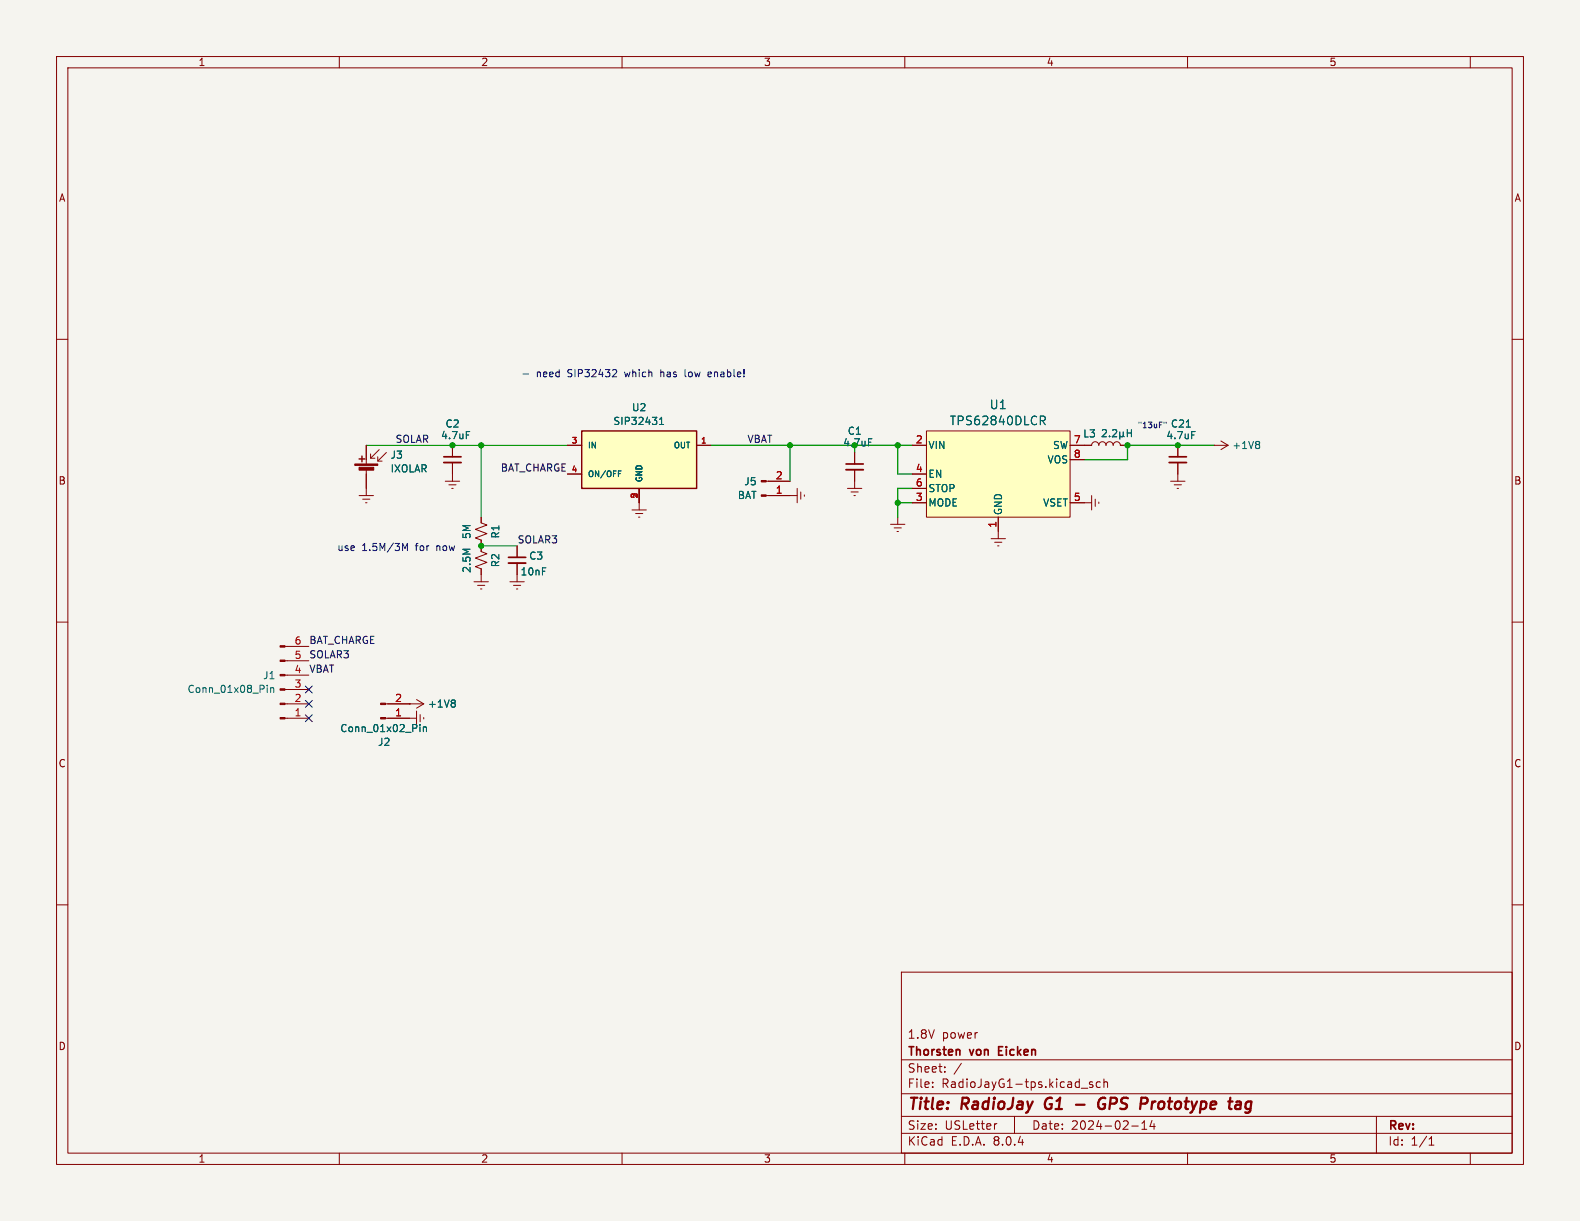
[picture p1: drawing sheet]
<svg xmlns="http://www.w3.org/2000/svg" width="279mm" height="216mm" viewBox="0 0 279 216" stroke-linecap="round" stroke-linejoin="round" font-family="sans-serif">
<path d="M0 0h279.4v215.9h-279.4z" fill="#f5f4ef" stroke="#f5f4ef" stroke-width=".18"/>
<g fill="none" stroke="#840000" stroke-width=".18">
<path d="M10 10h259.4v195.9h-259.4zM12 12h255.4v191.9h-255.4zM60 10v2M110 10v2M160 10v2M210 10v2M260 10v2M10 60h2M267.4 60h2M80 78.7v2.1M78.7 85.1h2.6M79.4 85.7h1.2"/>
<path d="M79.9 86.4h.2M80 81.8v3.3M91.4 96.5v2.1M91.4 99.6v2M139.7 87.6h1.3M141 86.4v2.5M141.6 87v1.3M142.2 87.5v.3M10 110h2M50.4 114.3h4.2M50.4 116.8h4.2M50.4 119.4h4.2"/>
<path d="M267.4 110h2M50.4 121.9h4.2M50.4 124.5h4.2M50.4 127h4.2M10 160h2M267.4 160h2M159.4 171.9h108v32h-108zM159.4 197.4h108M159.4 193.4h108M159.4 187.4h108M164.9 192.1v.2M164.9 191.4v.1"/>
<path d="M167.1 189.4v.2M167.1 188.7v.1M170 188l-1.3 1.9M176.3 198.7l-.3 .1M179.4 197.4v3M191.2 192.4h1.2M193.2 191.4l-.3-.1-.3 .2 .1 .2 .5 .2v.3h-.6M194.6 191.4l-.5-.1-.2 .3v.4l.1 .2h.6M195.2 191.4l.2-.1 .4 .1 .1 .9M195.2 190.8v1.5M200.1 199.1h1.2M201.9 199.7h.9"/>
<path d="M201.9 198.6l.5-.4v1.5M203.7 198.1l-.3 1.1h.9M204.1 198.7v1M243.4 197.4v6.5M60 203.9v2M110 203.9v2M159.4 200.4h108M160 203.9v2M210 203.9v2M252.7 202.5h.9M252.7 201.4l.4-.4v1.5M260 203.9v2"/>
</g>
<path d="M185.1 194.4a1.27 1.27 0 0 0-.1 1.6M190.3 195.3h1.5M195.5 194.2a1.02 1.02 0 0 0-1.3 .6 1.02 1.02 0 0 0 .5 1.3l.6-.2 .1-.7h-.4M203.8 194.8l-.2 1.3M204.2 194.8l-.5 .4M218.8 194.8l.6 .1-.1 1.2M219.3 196l-.6 .1M219.4 195.2l-.7 .1M220.2 196.7l.2 .1 .5-.1M220.7 194.8l-.4 .4-.1 .5 .2 .3 .5 .1" fill="none" stroke="#840000" stroke-width=".4"/>
<path d="M78.5 80.8h3M89.9 98.6h3.1M176.6 185.8h.5M177.3 185.1h-.7v1.5h.7" fill="none" stroke="#840000" stroke-width=".3"/>
<path d="M78.5 81.8h3M89.9 99.6h3.1" fill="none" stroke="#840000" stroke-width=".33"/>
<g fill="#840000" stroke="#840000" stroke-width=".18">
<path d="M49.5 114.2h.9v.2h-.9z"/>
<path d="M49.5 116.7h.9v.3h-.9z"/>
<path d="M49.5 119.3h.9v.2h-.9z"/>
<path d="M49.5 121.8h.9v.2h-.9z"/>
<path d="M49.5 124.3h.9v.3h-.9z"/>
<path d="M49.5 126.9h.9v.2h-.9z"/>
</g>
<path d="M82.5 76.3h.6M47.3 121.2v.1M47.3 121.6v.8M47.9 121.6v.8M47.9 121.7l.1-.1 .3 .1 .1 .7" fill="none" stroke="#006464" stroke-width=".18"/>
<path d="M102.9 76.2h20.3v10.2h-20.3z" fill="#ffffc2"/>
<path d="M102.9 76.2h20.3v10.2h-20.3zM63.5 81.2h1M64 80.6v1.1" fill="none" stroke="#840000" stroke-width=".25"/>
<g fill="none" stroke="#840000" stroke-width=".18">
<path d="M64.8 78.7v3.3M67.1 79.5l-1.6 1.5M100.3 78.7h2.6M123.2 78.7h2.5M191.8 78.7h1.2a.64 .64 0 0 1 .7-.6 .64 .64 0 0 1 .6 .6 .64 .64 0 0 1 .6-.6 .64 .64 0 0 1 .7 .6 .64 .64 0 0 1 .6-.6 .64 .64 0 0 1 .6 .6 .64 .64 0 0 1 .7-.6 .64 .64 0 0 1 .6 .6h1.3M208.3 78.7v2.1M214.6 78.7h.1M214.6 78.7h2.6M215.9 78l1.3 .7M217.2 78.7l-1.3 .8M63.5 87.6h2.5M64.1 88.3h1.3"/>
<path d="M64.6 88.9h.3M64.8 83.1v4.5M65.5 80.3v.7h.8M66.8 80.8v.7h.8M68.3 80l-1.5 1.5M85.1 91.4v1.1l1 .3-2 .8 2 .8-2 .7 1 .4v2l1 .4-2 .8 2 .7-2 .8 1 .4v2.3M100.3 83.8h2.6M111.8 90.2h2.5M112.4 90.8h1.3M112.9 91.4h.3M113 86.4v3.8M135.5 85.1h4.2"/>
<path d="M135.5 87.6h4.2M149.9 86.4h2.5M150.5 87h1.3M151 87.6h.3M151.1 80v2M151.1 83.1v3.3M157.5 92.7h2.5M158.1 93.3h1.3M158.6 94h.3M158.7 91.4v1.3M175.3 95.3h2.5M175.9 95.9h1.3"/>
<path d="M176.4 96.5h.3M176.5 94v1.3M191.8 88.9h1.2M193 87.6v2.6M193.7 88.3v1.2M194.3 88.8v.2M207 85.1h2.5M207.6 85.7h1.3M208.2 86.4h.2M208.3 81.8v3.3M83.8 102.9h2.6M84.5 103.5h1.2"/>
<path d="M85 104.1h.2M90.2 102.9h2.5M90.8 103.5h1.3M91.3 104.1h.3M91.4 101.6v1.3M68.2 124.5h6.7M68.2 127h5.5M72.4 124.5h.1M73.7 123.7l1.2 .8M73.7 125.7v2.6M74.3 126.4v1.2M74.9 124.5l-1.2 .7"/>
<path d="M74.9 126.9v.2"/>
</g>
<g fill="none" stroke="#006464" stroke-width=".18">
<path d="M116.6 75.1h.8M116.6 74.2l.4-.4v1.3M153.6 77.6h.6M191.9 76v1.3h.6M192.8 76h.7l-.4 .5 .4 .1v.6l-.2 .1-.5-.1M194.9 76.1l.5-.1 .3 .3-.8 .9h.8M196.2 77.1v.1M196.7 76.1l.5-.1 .3 .3-.8 .9h.8M198 77.1l.2 .1h.2l.2-.1M198 76.4v1.3M198.6 77.1l.2 .1M198.6 76.4v.7"/>
<path d="M199.3 76v1.2M199.3 76.6h.8M200.1 76v1.2M209.8 75.5h.7M210.7 76.3h.6M222.5 78l.3 .3-.3 .3 .3 .2v.3l-.3 .2M109.4 83.7h.3M109.4 83.3h.4M74.3 128.1v.1M74.3 128.5v.9M74.9 128.5v.9M74.9 128.6l.2-.1 .3 .1v.8"/>
<path d="M80.3 123.8l.2 .2-.2 .3 .2 .3v.2l-.2 .2"/>
</g>
<g fill="#840000" stroke="#840000" stroke-width=".18">
<path d="M134.6 85h.9v.2h-.9z"/>
<path d="M134.6 87.5h.9v.3h-.9z"/>
<path d="M62.7 82h4.1v.3h-4.1z"/>
<path d="M63.5 82.6h2.6v.5h-2.6z"/>
<path d="M67.3 124.3h.9v.3h-.9z"/>
<path d="M67.3 126.9h.9v.2h-.9z"/>
</g>
<path d="M149.6 83.1h3.1M206.8 81.8h3" fill="none" stroke="#840000" stroke-width=".33"/>
<path d="M149.6 82h3.1M206.8 80.8h3" fill="none" stroke="#840000" stroke-width=".3"/>
<path d="M163.8 76.2h25.4v15.2h-25.4z" fill="#ffffc2"/>
<g fill="none" stroke="#840000" stroke-width=".18">
<path d="M64.8 78.7v2.6M80 78.7v2.1M100.3 78.7h2.6M123.2 78.7h2.5M161.3 78.7h2.5M163.8 76.2h25.4v15.2h-25.4zM189.2 78.7h3.8M198.1 78.7h1.3M208.3 78.7v2.1M64.8 83.8v2.6M80 81.8v2M85.1 91.4v1.1"/>
<path d="M85.1 95.5v2M91.4 96.5v2.1M91.4 99.6v2M100.3 83.8h2.6M113 86.4v2.5M135.9 87.6h3.8M135.9 85.1h3.8M151.1 80v2M151.1 83.1v2M161.3 88.9h2.5M161.3 83.8h2.5M161.3 86.4h2.5"/>
<path d="M176.5 91.4v2.6M189.2 88.9h2.6M189.2 81.3h2.6M208.3 81.8v2M85.1 100.6v1M68.6 127h3.8M68.6 124.5h3.8M72.4 124.5h.1"/>
</g>
<g fill="none" stroke="#006464" stroke-width=".18">
<path d="M82.5 76.3h.6M116.6 75.1h.8M116.6 74.2l.4-.4v1.3M153.6 77.6h.6M184 73.6h.5l.3 .3-.1 .4-.7 .1M184.3 74.4l.5 .7M191.9 76v1.3h.6M192.8 76h.7l-.4 .5 .4 .1v.6l-.2 .1-.5-.1M194.9 76.1l.5-.1 .3 .3-.8 .9h.8M196.2 77.1v.1M196.7 76.1l.5-.1 .3 .3-.8 .9h.8M198 77.1l.2 .1h.2l.2-.1"/>
<path d="M198 76.4v1.3M198.6 77.1l.2 .1M198.6 76.4v.7M199.3 76v1.2M199.3 76.6h.8M200.1 76v1.2M209.8 75.5h.7M210.7 76.3h.6M109.4 83.7h.3M109.4 83.3h.4M74.3 128.1v.1M74.3 128.5v.9"/>
<path d="M74.9 128.5v.9M74.9 128.6l.2-.1 .3 .1v.8M80.3 123.8l.2 .2-.2 .3 .2 .3v.2l-.2 .2"/>
</g>
<path d="M92.5 66.1h.9M108.5 65.4h.4l.2 .3-.8 .9h.8M121.1 65.4v1l.2 .2M125.6 65.8h-.2l-.2 .2 .1 .6h.3M125.8 66.1l-.6 .1M205.8 74.6v.2M206.2 74.6v.2M71.2 96.1l.4 .9 .4-.9v1.3" fill="none" stroke="#0000c2" stroke-width=".18"/>
<path d="M125.7 78.7h35.6M139.7 78.7v6.4M151.1 78.7v1.3M158.7 78.7v5.1h2.6M214.6 78.7h-15.2v2.6h-7.6M158.7 88.9h2.6M161.3 86.4h-2.6v5" fill="none" stroke="#009600" stroke-width=".23"/>
<path d="M64.8 78.7h35.5M85.1 78.7v12.7M85.1 96.5h6.3" fill="none" stroke="#009600" stroke-width=".18"/>
<path d="M54 126.4l1.2 1.2M54 121.3l1.2 1.2M54 123.9l1.2 1.2M55.2 126.4l-1.2 1.2M55.2 121.3l-1.2 1.2M55.2 123.9l-1.2 1.2" fill="none" stroke="#000084" stroke-width=".18"/>
<g fill="#009600" stroke="#009600" stroke-width=".18">
<circle cx="208.3" cy="78.7" r=".46"/>
<circle cx="158.7" cy="88.9" r=".46"/>
<circle cx="158.7" cy="78.7" r=".46"/>
<circle cx="199.4" cy="78.7" r=".46"/>
<circle cx="80" cy="78.7" r=".46"/>
<circle cx="85.1" cy="78.7" r=".46"/>
<circle cx="139.7" cy="78.7" r=".46"/>
<circle cx="85.1" cy="96.5" r=".46"/>
</g>
<g font-size="2.8" fill="#840000">
<text x="160.4" y="196.8">Title:</text>
<text x="170.1" y="196.8">RadioJay</text>
<text x="185.6" y="196.8">G1</text>
<text x="196.6" y="196.8">GPS</text>
<text x="204.9" y="196.8">Prototype</text>
<text x="221.4" y="196.8">tag</text>
</g>
<g font-size="2.1" fill="#006464">
<text x="167.9" y="75.4">TPS62840DLCR</text>
<text x="174.9" y="72.6">U1</text>
</g>
<g font-size="2.1" fill="#840000">
<text x="160.4" y="183.9">1.8V</text>
<text x="166.6" y="183.9">power</text>
<text x="160.4" y="189.9">Sheet:</text>
<text x="160.4" y="187.1">Thorsten</text>
<text x="171.6" y="187.1">von</text>
<text x="177.2" y="187.1">Eicken</text>
<text x="160.4" y="192.6">File:</text>
<text x="166.5" y="192.6">RadioJayG1-tps.kicad_sch</text>
<text x="160.4" y="202.8">KiCad</text>
<text x="160.4" y="200">Size:</text>
<text x="167.1" y="200">USLetter</text>
<text x="168.1" y="202.8">E.D.A.</text>
<text x="175.7" y="202.8">8.0.4</text>
<text x="182.4" y="200">Date:</text>
<text x="189.4" y="200">2024-02-14</text>
<text x="245.4" y="200.2">Rev:</text>
<text x="245.4" y="202.8">Id:</text>
<text x="249.5" y="202.8">1/1</text>
</g>
<g font-size="1.8" fill="#840000">
<text x="35" y="11.9">1</text>
<text x="85" y="11.9">2</text>
<text x="135" y="11.9">3</text>
<text x="185" y="11.9">4</text>
<text x="235" y="11.9">5</text>
<text x="10.3" y="35.9">A</text>
<text x="267.7" y="35.9">A</text>
<text x="10.3" y="85.9">B</text>
<text x="267.7" y="85.9">B</text>
<text x="10.3" y="135.9">C</text>
<text x="267.7" y="135.9">C</text>
<text x="10.3" y="185.9">D</text>
<text x="267.7" y="185.9">D</text>
<text x="35" y="205.8">1</text>
<text x="85" y="205.8">2</text>
<text x="135" y="205.8">3</text>
<text x="185" y="205.8">4</text>
<text x="235" y="205.8">5</text>
</g>
<g font-size="1.8" fill="#0000c2">
<text x="94.8" y="66.9">need</text>
<text x="100.5" y="66.9">SIP32432</text>
<text x="110.8" y="66.9">which</text>
<text x="117.3" y="66.9">has</text>
<text x="121.8" y="66.9">low</text>
<text x="126.1" y="66.9">enable!</text>
<text x="59.5" y="97.6">use</text>
<text x="64" y="97.6">1.5M/3M</text>
<text x="73.6" y="97.6">for</text>
<text x="77.4" y="97.6">now</text>
</g>
<g font-size="1.8" fill="#006464">
<text x="77.9" y="77.9">4.7uF</text>
<text x="78.7" y="75.8">C2</text>
<text x="108.4" y="75.3">SIP32431</text>
<text x="111.7" y="72.9">U2</text>
<text x="149.8" y="77.1">C1</text>
<text x="206.2" y="77.9">4.7uF</text>
<text x="207" y="75.8">C21</text>
<text x="69" y="81.3">J3</text>
<text x="69" y="83.7">IXOLAR</text>
<text x="164.1" y="79.6">VIN</text>
<text x="185.1" y="82.1">VOS</text>
<text x="186.1" y="79.6">SW</text>
<text x="217.8" y="79.6">+1V8</text>
<text x="130.4" y="88.4">BAT</text>
<text x="131.5" y="86">J5</text>
<text x="164.1" y="89.8">MODE</text>
<text x="164.1" y="84.7">EN</text>
<text x="164.1" y="87.2">STOP</text>
<text x="184.4" y="89.8">VSET</text>
<text x="83.4" y="95.4" transform="rotate(-90 83.4 95.4)">5M</text>
<text x="88.5" y="95.3" transform="rotate(-90 88.5 95.3)">R1</text>
<text x="177.4" y="91.2" transform="rotate(-90 177.4 91.2)">GND</text>
<text x="83.4" y="101.4" transform="rotate(-90 83.4 101.4)">2.5M</text>
<text x="88.5" y="100.4" transform="rotate(-90 88.5 100.4)">R2</text>
<text x="92" y="102">10nF</text>
<text x="93.5" y="99.2">C3</text>
<text x="33.1" y="122.7">Conn_01x08_Pin</text>
<text x="46.4" y="120.3">J1</text>
<text x="75.6" y="125.3">+1V8</text>
<text x="60.1" y="129.7">Conn_01x02_Pin</text>
<text x="66.8" y="132.1">J2</text>
</g>
<g font-size="1.8" fill="#0f0f0f">
<text x="69.8" y="78.4">SOLAR</text>
<text x="88.5" y="83.5">BAT_CHARGE</text>
<text x="132.1" y="78.4">VBAT</text>
<text x="91.4" y="96.2">SOLAR3</text>
<text x="54.6" y="114">BAT_CHARGE</text>
<text x="54.6" y="116.5">SOLAR3</text>
<text x="54.6" y="119">VBAT</text>
</g>
<text font-size="1.8" fill="#009600" x="149" y="79.1">4.7uF</text>
<g font-size="1.8" fill="#a90000">
<text x="161.9" y="78.5">2</text>
<text x="161.9" y="83.6">4</text>
<text x="189.8" y="78.5">7</text>
<text x="189.8" y="81">8</text>
<text x="137.1" y="87.4">1</text>
<text x="137.1" y="84.8">2</text>
<text x="161.9" y="88.6">3</text>
<text x="161.9" y="86.1">6</text>
<text x="189.8" y="88.6">5</text>
<text x="176.3" y="93.4" transform="rotate(-90 176.3 93.4)">1</text>
<text x="52" y="119.1">4</text>
<text x="52" y="116.6">5</text>
<text x="52" y="114">6</text>
<text x="52" y="124.2">2</text>
<text x="52" y="121.7">3</text>
<text x="69.8" y="124.2">2</text>
<text x="52" y="126.7">1</text>
<text x="69.8" y="126.7">1</text>
</g>
<text font-size="1.4" fill="#0000c2" x="201.1" y="75.9">&quot;13uF&quot;</text>
<g font-size="1.4" fill="#a90000">
<text x="101" y="78.5">3</text>
<text x="101" y="83.6">4</text>
<text x="123.8" y="78.5">1</text>
<text x="112.8" y="88.2" transform="rotate(-90 112.8 88.2)">2</text>
</g>
<g font-size="1.4" fill="#006464">
<text x="103.9" y="79.5">IN</text>
<text x="119" y="79.5">OUT</text>
<text x="103.9" y="84.6">ON/OFF</text>
<text x="113.8" y="85.3" transform="rotate(-90 113.8 85.3)">GND</text>
</g>
</svg>
